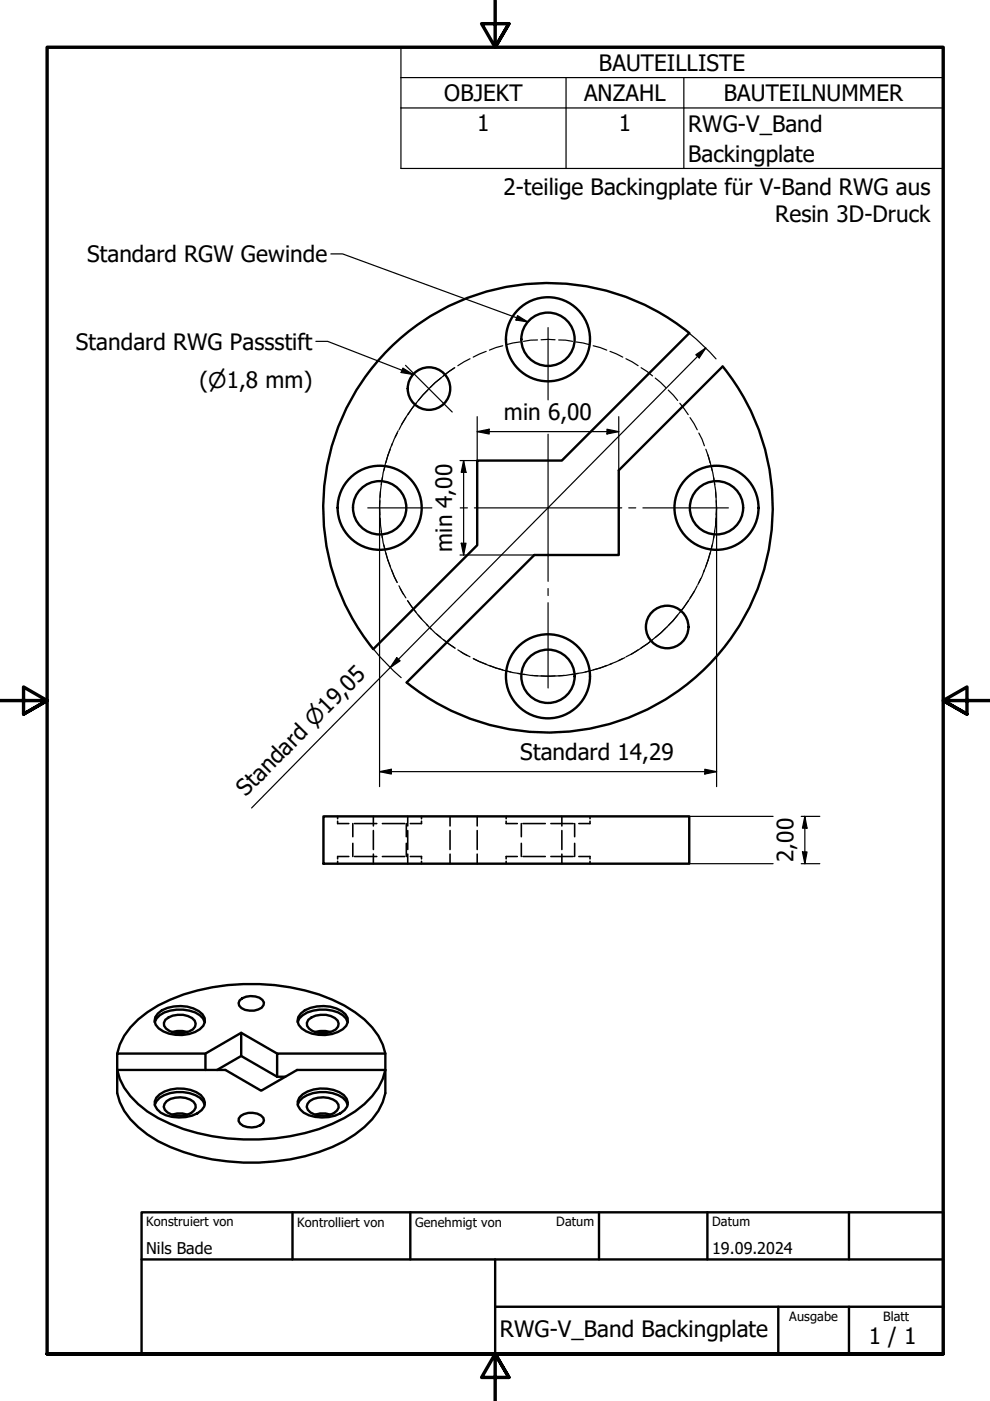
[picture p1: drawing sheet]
<svg xmlns="http://www.w3.org/2000/svg" width="210mm" height="297mm" viewBox="0 0 210 297" stroke-linecap="round" stroke-linejoin="round" font-family="sans-serif">
<!-- layer: Sichtbar (ISO) -->
<g fill="none" stroke="#000" stroke-width=".51">
<path d="M146.2 70.6a47.6 47.6 0 0 0-63.7 3.4 47.6 47.6 0 0 0-3.4 63.6l22.1-22v-18h17.9l27-27M153.2 77.7l-22 22v18h-17.9l-27.1 27M153.2 77.7a47.6 47.6 0 0 1-3.3 63.7 47.6 47.6 0 0 1-63.7 3.3M68.6 173.1h77.5v10h-77.5zM32.8 216.7a4 4 0 0 1 3.3-2.4 7.2 7.2 0 0 1 7 1.6l.3 .8M33.5 214.9a7.6 7.6 0 0 1 9.4 .1 2.05 2.05 0 0 1-.5 3.2 7.8 7.8 0 0 1-8.7-.2 1.97 1.97 0 0 1-.2-3.1zM35.1 216.2a4.8 4.8 0 0 1 6.2 .2 1.57 1.57 0 0 1-1.2 2.3 4.3 4.3 0 0 1-5.3-1.2v-.6zM36.5 218.8l1-.2h1.2l1.1 .2M50.8 212.1a3.8 3.8 0 0 1 4.8-.1l.4 .5-.1 .6a3.3 3.3 0 0 1-4 1l-.7-.4-.5-.5-.1-.5zM51.1 219v4.9l-5.1 3M63.1 216.7a4 4 0 0 1 3.3-2.4 7.2 7.2 0 0 1 7 1.6l.3 .8M63.8 214.9a7.6 7.6 0 0 1 9.4 .1 2.05 2.05 0 0 1-.5 3.2 7.8 7.8 0 0 1-8.7-.2 1.97 1.97 0 0 1-.2-3.1z"/>
<path d="M65.4 216.2a4.8 4.8 0 0 1 6.2 .2 1.57 1.57 0 0 1-1.2 2.3 4.3 4.3 0 0 1-5.3-1.2v-.6zM66.8 218.8l1.1-.2h1.1l1.1 .2M24.8 226.9h23l7.6 4.4 7.6-4.4h18.7v4.9a12.8 12.8 0 0 1-4.4 7.2 33.3 33.3 0 0 1-19 7.2 43.6 43.6 0 0 1-24.8-4.2 18.5 18.5 0 0 1-8.1-8.3l-.6-1.9zM24.8 223.4a13.9 13.9 0 0 1 6.4-8.8 37.7 37.7 0 0 1 20.4-6 43.2 43.2 0 0 1 21.4 4.6 17.8 17.8 0 0 1 8.2 8.3l.5 1.9M32.8 234.2a4 4 0 0 1 3.3-2.4 8.2 8.2 0 0 1 6.3 .9l.7 .8 .3 .7M33.9 232a7.8 7.8 0 0 1 8.7 .2 2.04 2.04 0 0 1 .2 3.2 7.9 7.9 0 0 1-8.7 .5 2.21 2.21 0 0 1-.2-3.9zM35.3 233.5a5.1 5.1 0 0 1 5.7 .1l.4 .6a2 2 0 0 1-1.8 2.2 4.9 4.9 0 0 1-4.6-1.1l-.3-.6 .2-.7zM36.5 236.3l1-.2h1.2l1.1 .2M43.6 226.9v-3.5h-18.8a10.8 10.8 0 0 0 2.8 9 27 27 0 0 0 14.3 7.8 46.5 46.5 0 0 0 28.5-1.9 18.9 18.9 0 0 0 10.8-9.5l.5-1.9v-3.5h-22.9v4.9M43.6 223.4l7.5-4.4 7.7 4.4M51.1 236.6a3.8 3.8 0 0 1 4.7 .4l.2 .6a2.48 2.48 0 0 1-2.6 1.4 2.66 2.66 0 0 1-2.8-1.3v-.6zM51.1 223.9l7.7 4.4"/>
<path d="M58.8 228.3h1.7M63.1 234.2a4 4 0 0 1 3.3-2.4 8.2 8.2 0 0 1 6.3 .9l.7 .8 .3 .7M64.2 232a7.8 7.8 0 0 1 8.7 .2 2.04 2.04 0 0 1 .2 3.2 7.9 7.9 0 0 1-8.7 .5 2.21 2.21 0 0 1-.2-3.9zM65.7 233.5a5.1 5.1 0 0 1 5.6 .1l.5 .6a2 2 0 0 1-1.9 2.2 4.9 4.9 0 0 1-4.6-1.1l-.3-.6 .2-.7zM66.8 236.3l1.1-.2h1.1l1.1 .2"/>
<circle cx="116.2" cy="71.9" r="5.7"/>
<circle cx="116.2" cy="71.9" r="8.9"/>
<circle cx="91" cy="82.4" r="4.5"/>
<circle cx="80.5" cy="107.7" r="5.7"/>
<circle cx="80.5" cy="107.7" r="8.9"/>
<circle cx="151.9" cy="107.7" r="8.9"/>
<circle cx="151.9" cy="107.7" r="5.7"/>
<circle cx="141.5" cy="132.9" r="4.5"/>
<circle cx="116.2" cy="143.4" r="8.9"/>
<circle cx="116.2" cy="143.4" r="5.7"/>
</g>
<!-- layer: Verdeckt (ISO) -->
<g fill="none" stroke="#000" stroke-width=".34">
<path d="M71.6 174.1v.5h2.4M71.6 173.1v.5M74.8 174.6v2.8M74.8 178.8v2.8M75.1 174.6h4.8M79.2 173.1v2M79.2 176.1v4M81.1 174.6h4.7M86.1 174.6v2.8M86.1 178.8v2.8M86.4 173.1v2M86.4 176.1v4"/>
<path d="M89.4 174.1v.5h-2.4M89.4 173.1v.5M95.4 173.1v2M95.4 176.1v4M101.2 173.1v2M101.2 176.1v4M107.3 174.1v.5h2.4M107.3 173.1v.5M110.5 174.6v2.8M110.5 178.8v2.8M110.9 174.6h4.7M116.8 174.6h4.7"/>
<path d="M119.1 173.1v2M119.1 176.1v4M121.8 174.6v2.8M121.8 178.8v2.8M125.1 174.1v.5h-2.4M125.1 173.1v.5M71.6 182.6v.5M74 181.6h-2.4v.5M75.1 181.6h4.8M79.2 181.1v2M81.1 181.6h4.7M86.4 181.1v2"/>
<path d="M87 181.6h2.4v.5M89.4 182.6v.5M95.4 181.1v2M101.2 181.1v2M107.3 182.6v.5M109.7 181.6h-2.4v.5M110.9 181.6h4.7M116.8 181.6h4.7M119.1 181.1v2M122.7 181.6h2.4v.5M125.1 182.6v.5"/>
</g>
<!-- layer: Symbol (ISO) -->
<path d="M85 16.5v-6.5h115v6.5M85 16.5h115v6.4M85 16.5v19.2h115v-12.8M120 16.5v19.2M145 16.5v19.2M85 22.9h115M70.1 53.8h2.5l39.3 14.5M67 72.4h2.5l18.1 7M85.4 78l2.2 1.4-2.6-.4zM109.7 66.9l2.2 1.4-2.5-.5z" fill="none" stroke="#000" stroke-width=".25"/>
<!-- layer: Rahmen (ISO) -->
<path d="M105 0v10l-2.9-5h5.8l-2.9 5 2.9-5M0 148.5h10l-5-2.8v5.7l5-2.9-5 2.9M210 148.5h-10l5-2.8v5.7l-5-2.9 5 2.9M10 287v-277h190v277h-190h190M107.9 292l-2.9-5 2.9 5h-5.8l2.9-5v10" fill="none" stroke="#000" stroke-width=".72"/>
<!-- layer: Titel (ISO) -->
<path d="M30 257h170v30h-170zM62 257v10M87 257v10M127 257v10M150 257v10M180 257v10M30 267h170M105 277.1h95M105 267v20M165 277.1v9.9M180 277.1v9.9" fill="none" stroke="#000" stroke-width=".51"/>
<!-- layer: Skizziergeometrie (ISO) -->
<g fill="none" stroke="#000" stroke-width=".25">
<path d="M96.4 78l-2.4 1.7M99.7 76.1l-2.6 1.4M103.1 74.5l-2.8 1.2M106.6 73.3l-2.8 .9M110.2 72.5l-2.9 .6M114 72.1l-3 .3M114.7 72h3M118.4 72.1l3 .3M122.1 72.5l3 .6M125.8 73.3l2.9 .9M129.3 74.5l2.7 1.2M132.7 76.1l2.6 1.4"/>
<path d="M135.9 78l2.4 1.7M81.7 98.8l-.5 1.4-.2 1.5M82.8 95.2l-1 2.9M84.2 91.8l-1.2 2.7M86.1 88.5l-1.5 2.6M88.2 85.5l-1.7 2.4M90.7 82.7l-2 2.2M93.5 80.2l-2.3 2M138.9 80.2l2.2 2M141.7 82.7l2 2.2M144.1 85.5l1.8 2.4M146.3 88.5l1.5 2.6"/>
<path d="M148.2 91.8l1.2 2.7M149.6 95.2l.9 2.9M150.7 98.8l.7 2.9M80.6 106.2v3M80.6 109.9l.3 3M80.9 102.4l-.3 3M81 113.6l.2 1.5 .5 1.4M81.8 117.2l1 2.9M150.5 117.2l-.9 2.9M151.4 113.6l-.7 2.9M151.5 102.4l.3 3M151.8 109.9l-.3 3"/>
<path d="M151.8 106.2v3M83 120.8l1.2 2.7M84.6 124.2l1.5 2.6M86.5 127.4l1.7 2.4M88.7 130.4l2 2.2M91.2 133.2l2.3 2M94 135.6l2.4 1.8M97.1 137.8l2.6 1.5M100.3 139.6l2.8 1.2M132 139.6l-2.7 1.2M135.3 137.8l-2.6 1.5M138.3 135.6l-2.4 1.8"/>
<path d="M141.1 133.2l-2.2 2M143.7 130.4l-2 2.2M145.9 127.4l-1.8 2.4M147.8 124.2l-1.5 2.6M149.4 120.8l-1.2 2.7M103.8 141.1l2.8 .9M107.3 142.2l2.9 .6M111 142.9l3 .4M114.7 143.3h3M121.4 142.9l-3 .4M125.1 142.2l-3 .6M128.7 141.1l-2.9 .9"/>
</g>
<g fill="none" stroke="#000" stroke-width=".25">
<path d="M146.1 70.7l3.3 2.9 2.4 2.5M147.5 75.2l2.1-1.4-1.3 2.1zM149.6 73.8l-96.3 97.5M98.3 97.6l.5 2.5h-1zM98.3 97.6v20.1M101.2 91.5l2.5-.5v1zM101.2 91.5h30M101.2 88.3v9.3h-3.7M128.7 91l2.5 .5-2.5 .5zM131.2 88.3v11.4M80.5 107.8v59M97.5 117.7h15.8"/>
<path d="M97.8 115.2h1l-.5 2.5zM151.9 107.8v59M79.2 137.6l2.5 2.8 3.4 3.3M84.1 139.4l.7 .7-2.1 1.4zM80.5 163.6l2.5-.5v1zM80.5 163.6h71.4M146.1 173.1h17.8M149.4 163.1l2.5 .5-2.5 .5zM169.9 173.1h3.9M170.6 173.1l.5 2.5h-1zM170.6 173.1v10M146.1 183.1h17.8"/>
<path d="M169.9 183.1h3.9M170.1 180.6h1l-.5 2.5z"/>
</g>
<g fill="#000">
<path d="M147.5 75.2l2.1-1.4-1.3 2.1z" fill-rule="evenodd"/>
<path d="M101.2 91.5l2.5-.5v1z" fill-rule="evenodd"/>
<path d="M128.7 91l2.5 .5-2.5 .5z" fill-rule="evenodd"/>
<path d="M97.8 115.2h1l-.5 2.5z" fill-rule="evenodd"/>
<path d="M98.3 97.6l.5 2.5h-1z" fill-rule="evenodd"/>
<path d="M84.1 139.4l.7 .7-2.1 1.4z" fill-rule="evenodd"/>
<path d="M80.5 163.6l2.5-.5v1z" fill-rule="evenodd"/>
<path d="M149.4 163.1l2.5 .5-2.5 .5z" fill-rule="evenodd"/>
<path d="M170.6 173.1l.5 2.5h-1z" fill-rule="evenodd"/>
<path d="M170.1 180.6h1l-.5 2.5z" fill-rule="evenodd"/>
</g>
<!-- layer: Symbol (ISO) -->
<g fill="#000">
<path d="M85.4 78l2.2 1.4-2.6-.4z" fill-rule="evenodd"/>
<path d="M109.7 66.9l2.2 1.4-2.5-.5z" fill-rule="evenodd"/>
</g>
<!-- layer: Mittelpunktmarkierung (ISO) -->
<path d="M86 77.5l9.9 9.9M116.2 69.5v15.3M116.2 92.1v31.2M78 107.7h13.6M97.6 107.7h1.5M100.6 107.7h31.2M133.3 107.7h1.5M136.3 107.7h18.1M116.2 124.8v1.5M116.2 127.8v18.1" fill="none" stroke="#000" stroke-width=".25"/>
<!-- layer: Mittellinie (ISO) -->
<g fill="none" stroke="#000" stroke-width=".25">
<path d="M96.3 78a35.7 35.7 0 0 0-11.2 12M83.2 94l-1.1 3-.7 2.8M84.4 91.3l-.6 1.4M150.1 96.5l.9 3.3M80.6 104.2l-.1 3.5 .1 3.4M80.8 112.6l.3 1.5M81.1 101.3l-.3 1.4M81.4 115.5l1.1 4 1.6 3.9M151 115.5l-.7 2.8-1.1 3M151.3 101.3l.3 1.4M151.5 112.6l-.2 1.5M151.7 104.2l.2 3.5-.2 3.4"/>
<path d="M84.8 124.8l.8 1.3M86.4 127.3l3 4M90.4 132.4l1.1 1M92.6 134.4l3.9 3.1M97.8 138.3l1.3 .7M100.4 139.7l3.9 1.6 4 1.2M132.5 139.4l-1.3 .7M147.2 125.3a35.7 35.7 0 0 1-13.4 13.4M148.6 122.7l-.7 1.3M109.8 142.8l1.5 .2M112.7 143.2l3.5 .2 3.4-.2M122.6 142.8l-1.5 .2"/>
<path d="M129.8 140.7l-3 1-2.7 .8"/>
</g>
<g font-size="4.8">
<text x="127" y="15">BAUTEILLISTE</text>
<text x="94.2" y="21.4">OBJEKT</text>
<text x="123.8" y="21.4">ANZAHL</text>
<text x="153.5" y="21.4">BAUTEILNUMMER</text>
<text x="101.2" y="27.8">1</text>
<text x="131.2" y="27.8">1</text>
<text x="145.9" y="27.9">RWG-V_Band</text>
<text x="145.9" y="34.4">Backingplate</text>
<text x="106.7" y="41.3">2-teilige Backingplate für V-Band RWG aus</text>
<text x="164.4" y="47">Resin 3D-Druck</text>
<text x="18.5" y="55.6">Standard RGW Gewinde</text>
<text x="16.1" y="74.2">Standard RWG Passstift</text>
<text x="42.3" y="82.3">(⌀1,8 mm)</text>
<text x="106.8" y="89.1">min 6,00</text>
<text x="95.9" y="117" transform="rotate(-90 95.9 117)">min 4,00</text>
<text x="110.3" y="161.2">Standard 14,29</text>
<text x="52.2" y="169.1" transform="rotate(-45 52.2 169.1)">Standard ⌀19,05</text>
<text x="168.2" y="182.8" transform="rotate(-90 168.2 182.8)">2,00</text>
<text x="106" y="283.4">RWG-V_Band Backingplate</text>
<text x="184.2" y="285">1 / 1</text>
</g>
<g font-size="3.4">
<text x="31" y="266">Nils Bade</text>
<text x="151" y="266">19.09.2024</text>
</g>
<g font-size="2.7">
<text x="31" y="260">Konstruiert von</text>
<text x="63" y="260.1">Kontrolliert von</text>
<text x="88" y="260.1">Genehmigt von</text>
<text x="117.9" y="260">Datum</text>
<text x="151" y="260">Datum</text>
<text x="167.3" y="280.1">Ausgabe</text>
<text x="187.2" y="280.1">Blatt</text>
</g>
</svg>
